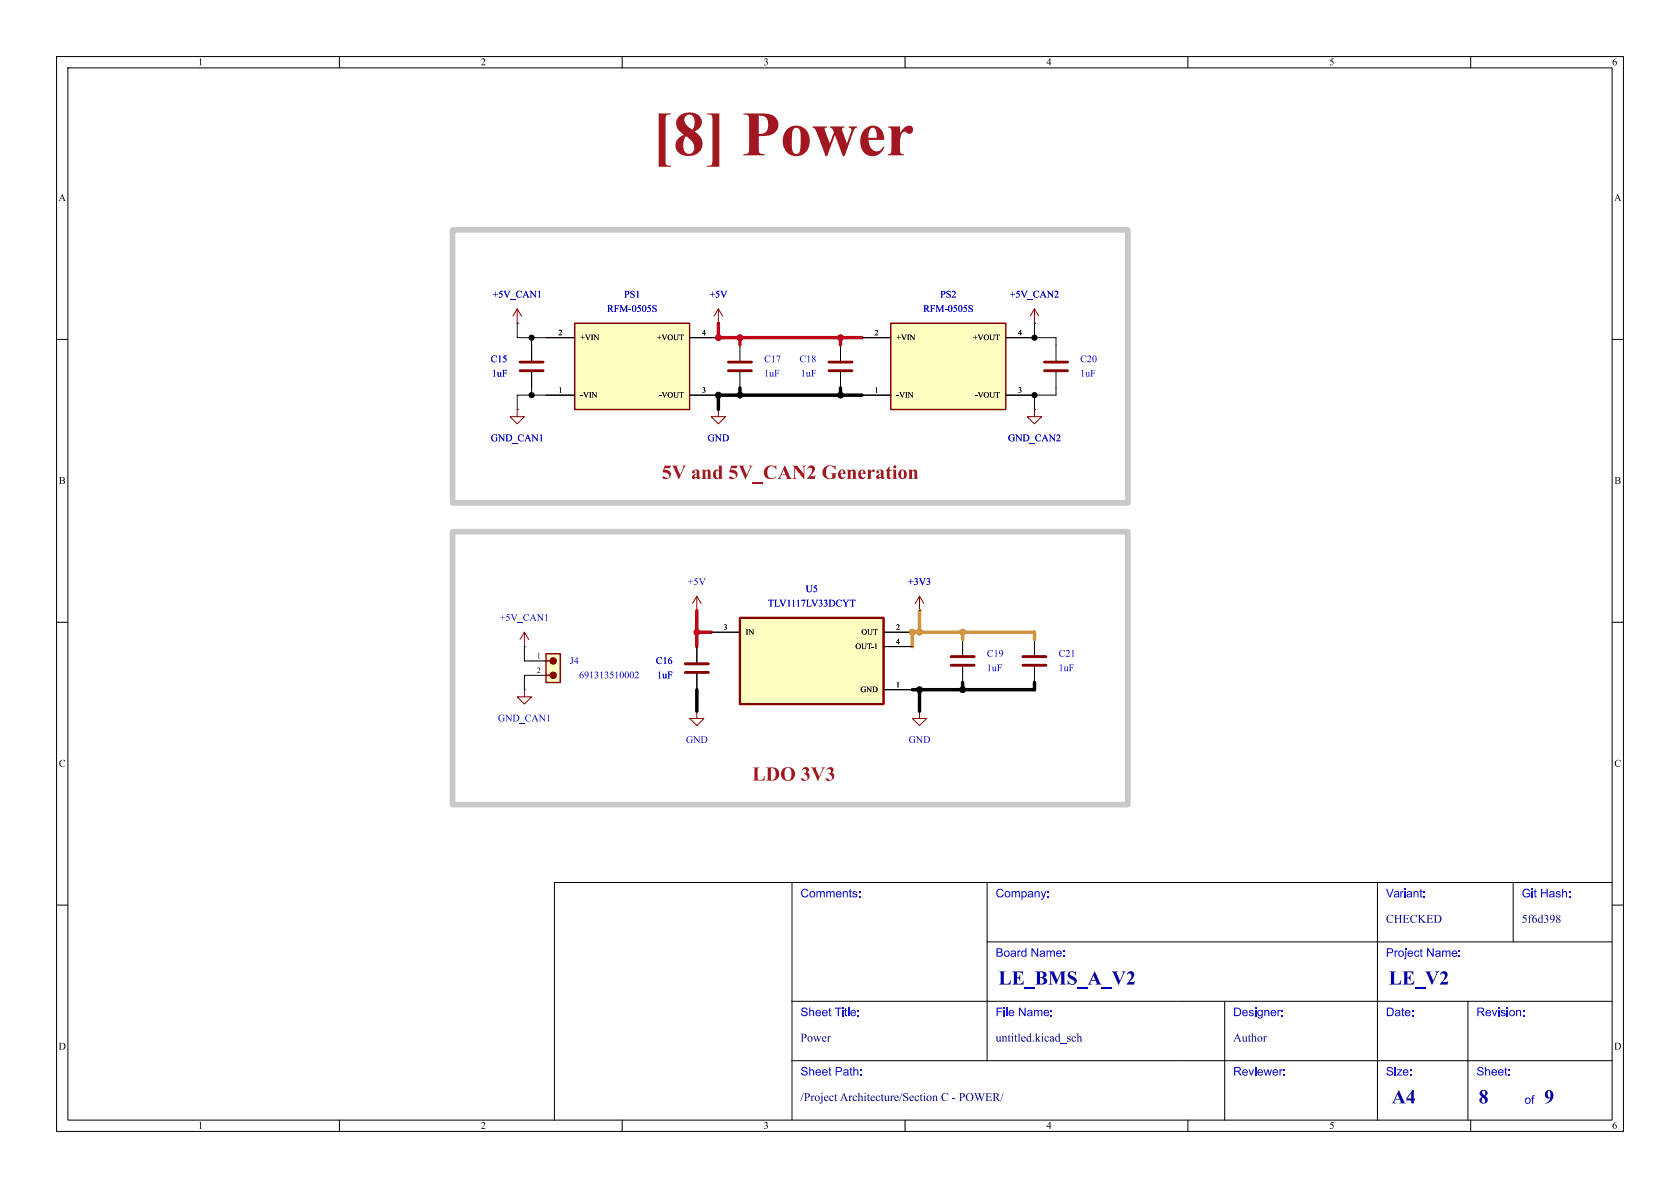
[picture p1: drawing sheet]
<svg xmlns="http://www.w3.org/2000/svg" width="297mm" height="210mm" viewBox="0 0 297 210" stroke-linecap="round" stroke-linejoin="round" font-family="sans-serif">
<g fill="none" stroke="#000" stroke-width=".18">
<path d="M10 10h277v190h-277zM12 12h273v186h-273zM60 10v2M110 10v2M160 10v2M210 10v2M260 10v2M10 60h2M94 61v2.8M94 65.8v2.8M285 60h2M10 110h2"/>
<path d="M285 110h2M140 156v42M174.5 156v31.5M243.5 156v42M267.5 156v10.5M285 156h-187v42M10 160h2M140 177h145M174.5 166.5h110.5M216.5 177v21M259.5 177v21M285 160h2"/>
<path d="M60 198v2M110 198v2M140 187.5h145M160 198v2M210 198v2M260 198v2"/>
</g>
<path d="M91.9 64h4.1M91.9 65.5h4.1" fill="none" stroke="#840000" stroke-width=".51"/>
<path d="M96.5 115.6h2.6v5.1h-2.6z" fill="#ffffc2"/>
<path d="M96.5 115.6h2.6v5.1h-2.6zM96.5 116.8h1.3M96.5 119.4h1.3" fill="none" stroke="#840000" stroke-width=".25"/>
<g fill="#840000" stroke="#840000" stroke-width=".18">
<circle cx="97.8" cy="116.8" r=".57"/>
<circle cx="97.8" cy="119.4" r=".57"/>
</g>
<path d="M92.7 114.3h.1M94 116.8h2.5M94 119.4h2.5M123.2 108h.1M123.2 114.3v2.8M123.2 119.1v2.8M92.7 121.9h.1" fill="none" stroke="#000" stroke-width=".18"/>
<path d="M92.7 111.8l-.8 1.2M92.7 111.8l.8 1.2M92.7 111.8v2.5M123.2 105.4l-.8 1.3M123.2 105.4l.8 1.3M123.2 105.4v2.6M92.7 121.9v1.3h1.3l-1.3 1.3-1.3-1.3h1.3" fill="none" stroke="#840000" stroke-width=".18"/>
<path d="M121.2 117.3h4M121.2 118.9h4" fill="none" stroke="#840000" stroke-width=".51"/>
<path d="M130.8 109.2h25.4v15.3h-25.4z" fill="#ffffc2"/>
<path d="M130.8 109.2h25.4v15.3h-25.4z" fill="none" stroke="#840000" stroke-width=".41"/>
<g fill="none" stroke="#000" stroke-width=".18">
<path d="M182.9 57.2h.1M130.8 61v2.8M130.8 65.8v2.8M148.6 61v2.8M148.6 65.8v2.8M125.7 111.8h5.1M156.2 111.8h5.1M156.2 114.3h5.1M162.6 108h.1M170.2 113v2.8M170.2 117.9v2.8M182.9 113v2.8"/>
<path d="M182.9 117.9v2.8M123.2 125.7h.1M156.2 121.9h5.1M162.6 125.7h.1"/>
</g>
<path d="M182.9 54.6l-.8 1.3M182.9 54.6l.7 1.3M182.9 54.6v2.6M162.6 105.4l-.8 1.3M162.6 105.4l.7 1.3M162.6 105.4v2.6M123.2 125.7v1.3h1.3l-1.3 1.3-1.3-1.3h1.3M162.6 125.7v1.3h1.2l-1.2 1.3-1.3-1.3h1.3" fill="none" stroke="#840000" stroke-width=".18"/>
<path d="M128.8 64h4M128.8 65.5h4M146.6 64h4M146.6 65.5h4M168.1 116.1h4.1M168.1 117.6h4.1M180.8 116.1h4.1M180.8 117.6h4.1" fill="none" stroke="#840000" stroke-width=".51"/>
<path d="M101.6 57.2h20.3v15.2h-20.3z" fill="#ffffc2"/>
<path d="M101.6 57.2h20.3v15.2h-20.3z" fill="none" stroke="#840000" stroke-width=".25"/>
<path d="M91.4 57.2h.1M96.5 59.7h5.1M121.9 59.7h5.1M127 57.2h.1M91.4 72.4h.1M96.5 69.9h5.1M121.9 69.9h5.1M127 72.4h.1M182.9 72.4h.1M186.7 61v2.8M186.7 65.8v2.8" fill="none" stroke="#000" stroke-width=".18"/>
<path d="M91.4 54.6l-.7 1.3M91.4 54.6l.8 1.3M91.4 54.6v2.6M127 54.6l-.8 1.3M127 54.6l.8 1.3M127 54.6v2.6M91.4 72.4v1.3h1.3l-1.3 1.2-1.2-1.2h1.2M127 72.4v1.3h1.3l-1.3 1.2-1.3-1.2h1.3M182.9 72.4v1.3h1.2l-1.2 1.2-1.3-1.2h1.3" fill="none" stroke="#840000" stroke-width=".18"/>
<path d="M184.7 64h4M184.7 65.5h4" fill="none" stroke="#840000" stroke-width=".51"/>
<path d="M157.5 57.2h20.3v15.2h-20.3z" fill="#ffffc2"/>
<path d="M157.5 57.2h20.3v15.2h-20.3z" fill="none" stroke="#840000" stroke-width=".25"/>
<g fill="none" stroke="#000" stroke-width=".18">
<path d="M91.4 57.2h.1M91.4 57.2v2.5h10.2M94 59.7v4.1M121.9 59.7h5.1M127 57.2h.1M152.4 59.7h5.1M177.8 59.7h8.9v1.3M182.9 57.2h.1M182.9 57.2v2.5M91.4 72.4h.1M94 65.8v4.1M101.6 69.9h-10.2v2.5"/>
<path d="M121.9 69.9h5.1M127 72.4h.1M152.4 69.9h5.1M182.9 72.4h.1M182.9 69.9v2.5M186.7 68.6v1.3h-8.9M92.7 114.3v2.5h1.3M94 119.4h-1.3v2.5M123.2 114.3v2.8M123.2 119.1v2.8M125.7 111.8h5.1M156.2 111.8h5.1"/>
<path d="M156.2 114.3h5.1M162.6 108h.1M156.2 121.9h5.1"/>
</g>
<path d="M130.8 68.6v1.3M148.6 68.6v1.3M152.4 69.9h-25.4v2.5M123.2 121.9v3.8M162.6 121.9v3.8M170.2 120.7v1.2M182.9 120.7v1.2h-21.6" fill="none" stroke="#000" stroke-width=".61"/>
<path d="M162.6 108v3.8M170.2 111.8v1.2M182.9 113v-1.2h-21.6v2.5" fill="none" stroke="#dc8e00" stroke-width=".61"/>
<path d="M127 57.2v2.5h25.4M130.8 59.7v1.3M148.6 59.7v1.3M123.2 111.8h2.5M123.2 108v6.3" fill="none" stroke="#d40020" stroke-width=".61"/>
<path d="M80 40.6h119.4v48.3h-119.4zM80 94h119.4v48.2h-119.4z" fill="none" stroke="#c8c8c8" stroke-width="1"/>
<g fill="#000" stroke="#000" stroke-width=".18">
<circle cx="94" cy="59.7" r=".46"/>
<circle cx="182.9" cy="59.7" r=".46"/>
<circle cx="94" cy="69.9" r=".46"/>
<circle cx="127" cy="69.9" r=".52"/>
<circle cx="130.8" cy="69.9" r=".52"/>
<circle cx="148.6" cy="69.9" r=".52"/>
<circle cx="182.9" cy="69.9" r=".46"/>
<circle cx="162.6" cy="121.9" r=".52"/>
<circle cx="170.2" cy="121.9" r=".52"/>
</g>
<g fill="#d40020" stroke="#d40020" stroke-width=".18">
<circle cx="123.2" cy="111.8" r=".52"/>
<circle cx="127" cy="59.7" r=".52"/>
<circle cx="148.6" cy="59.7" r=".52"/>
<circle cx="130.8" cy="59.7" r=".52"/>
</g>
<g fill="#dc8e00" stroke="#dc8e00" stroke-width=".18">
<circle cx="162.6" cy="111.8" r=".52"/>
<circle cx="161.3" cy="111.8" r=".52"/>
<circle cx="170.2" cy="111.8" r=".52"/>
</g>
<text font-size="11.1" fill="#a21622" x="115.3" y="30.4">[8] Power</text>
<g font-size="3.5" fill="#a21622">
<text x="117" y="85.1">5V and5V_CAN2Generation</text>
<text x="133" y="138.4">LDO 3V3</text>
</g>
<g font-size="3.5" fill="#00007f">
<text x="176.5" y="174.9">LE_BMS_A_V2</text>
<text x="245.5" y="174.9">LE_V2</text>
<text x="246" y="195.9">A4</text>
<text x="261.4" y="196">8</text>
<text x="273" y="196">9</text>
</g>
<g font-size="2.1" fill="#00f">
<text x="141.5" y="159.2">Comments:</text>
<text x="176" y="159.2">Company:</text>
<text x="245" y="159.2">Variant:</text>
<text x="269" y="159.2">Git Hash:</text>
<text x="176" y="169.7">Board Name:</text>
<text x="245" y="169.7">Project Name:</text>
<text x="141.5" y="180.2">Sheet Title:</text>
<text x="176" y="180.2">File Name:</text>
<text x="218" y="180.2">Designer:</text>
<text x="245" y="180.2">Date:</text>
<text x="261" y="180.2">Revision:</text>
<text x="141.5" y="190.7">Sheet Path:</text>
<text x="218" y="190.7">Reviewer:</text>
<text x="245" y="190.7">Size:</text>
<text x="261" y="190.7">Sheet:</text>
<text x="269.5" y="195.7">of</text>
</g>
<g font-size="2.1" fill="#00007f">
<text x="245" y="163.7">CHECKED</text>
<text x="269" y="163.7">5f6d398</text>
<text x="141.5" y="184.7">Power</text>
<text x="176" y="184.7">untitled.kicad_sch</text>
<text x="218" y="184.7">Author</text>
<text x="141.5" y="195.2">/ProjectArchitecture/SectionC - POWER/</text>
</g>
<g font-size="1.8">
<text x="35" y="12">1</text>
<text x="85" y="12">2</text>
<text x="135" y="12">3</text>
<text x="185" y="12">4</text>
<text x="235" y="12">5</text>
<text x="285" y="12">6</text>
<text x="10.3" y="36">A</text>
<text x="285.3" y="36">A</text>
<text x="10.4" y="86">B</text>
<text x="285.4" y="86">B</text>
<text x="10.4" y="136">C</text>
<text x="285.4" y="136">C</text>
<text x="10.3" y="186">D</text>
<text x="285.3" y="186">D</text>
<text x="35" y="200">1</text>
<text x="85" y="200">2</text>
<text x="135" y="200">3</text>
<text x="185" y="200">4</text>
<text x="235" y="200">5</text>
<text x="285" y="200">6</text>
</g>
<g font-size="1.8" fill="#0000c2">
<text x="87.1" y="53.1">+5V_CAN1</text>
<text x="110.3" y="53.1">PS1</text>
<text x="125.4" y="53.1">+5V</text>
<text x="166.2" y="53.1">PS2</text>
<text x="178.5" y="53.1">+5V_CAN2</text>
<text x="107.3" y="55.6">RFM-0505S</text>
<text x="163.2" y="55.6">RFM-0505S</text>
<text x="86.7" y="64.5">C15</text>
<text x="135.1" y="64.5">C17</text>
<text x="141.3" y="64.5">C18</text>
<text x="191" y="64.5">C20</text>
<text x="87" y="67">1uF</text>
<text x="135.1" y="67">1uF</text>
<text x="141.6" y="67">1uF</text>
<text x="191" y="67">1uF</text>
<text x="86.8" y="78.5">GND_CAN1</text>
<text x="125.1" y="78.5">GND</text>
<text x="178.2" y="78.5">GND_CAN2</text>
<text x="121.6" y="103.9">+5V</text>
<text x="135.7" y="107.7">TLV1117LV33DCYT</text>
<text x="142.4" y="105.1">U5</text>
<text x="160.5" y="103.9">+3V3</text>
<text x="88.4" y="110.2">+5V_CAN1</text>
<text x="100.7" y="117.8">J4</text>
<text x="115.9" y="117.8">C16</text>
<text x="174.4" y="119.1">1uF</text>
<text x="174.5" y="116.6">C19</text>
<text x="187.1" y="119.1">1uF</text>
<text x="187.2" y="116.6">C21</text>
<text x="102.4" y="120.4">691313510002</text>
<text x="116.2" y="120.4">1uF</text>
<text x="88" y="128">GND_CAN1</text>
<text x="121.3" y="131.8">GND</text>
<text x="160.6" y="131.8">GND</text>
</g>
<g font-size="1.4">
<text x="98.7" y="59.4">2</text>
<text x="124.1" y="59.4">4</text>
<text x="154.6" y="59.4">2</text>
<text x="180" y="59.4">4</text>
<text x="102.6" y="60.5">+VIN</text>
<text x="116.2" y="60.5">+VOUT</text>
<text x="158.5" y="60.5">+VIN</text>
<text x="172" y="60.5">+VOUT</text>
<text x="98.7" y="69.6">1</text>
<text x="102.6" y="70.6">-VIN</text>
<text x="116.5" y="70.6">-VOUT</text>
<text x="124.1" y="69.6">3</text>
<text x="154.6" y="69.6">1</text>
<text x="158.5" y="70.6">-VIN</text>
<text x="172.4" y="70.6">-VOUT</text>
<text x="180" y="69.6">3</text>
<text x="127.9" y="111.5">3</text>
<text x="131.8" y="112.6">IN</text>
<text x="152.3" y="112.6">OUT</text>
<text x="158.4" y="111.5">2</text>
<text x="94.9" y="116.6">1</text>
<text x="94.9" y="119.1">2</text>
<text x="151.2" y="115.1">OUT-1</text>
<text x="158.4" y="114">4</text>
<text x="152.1" y="122.7">GND</text>
<text x="158.4" y="121.7">1</text>
</g>
</svg>
